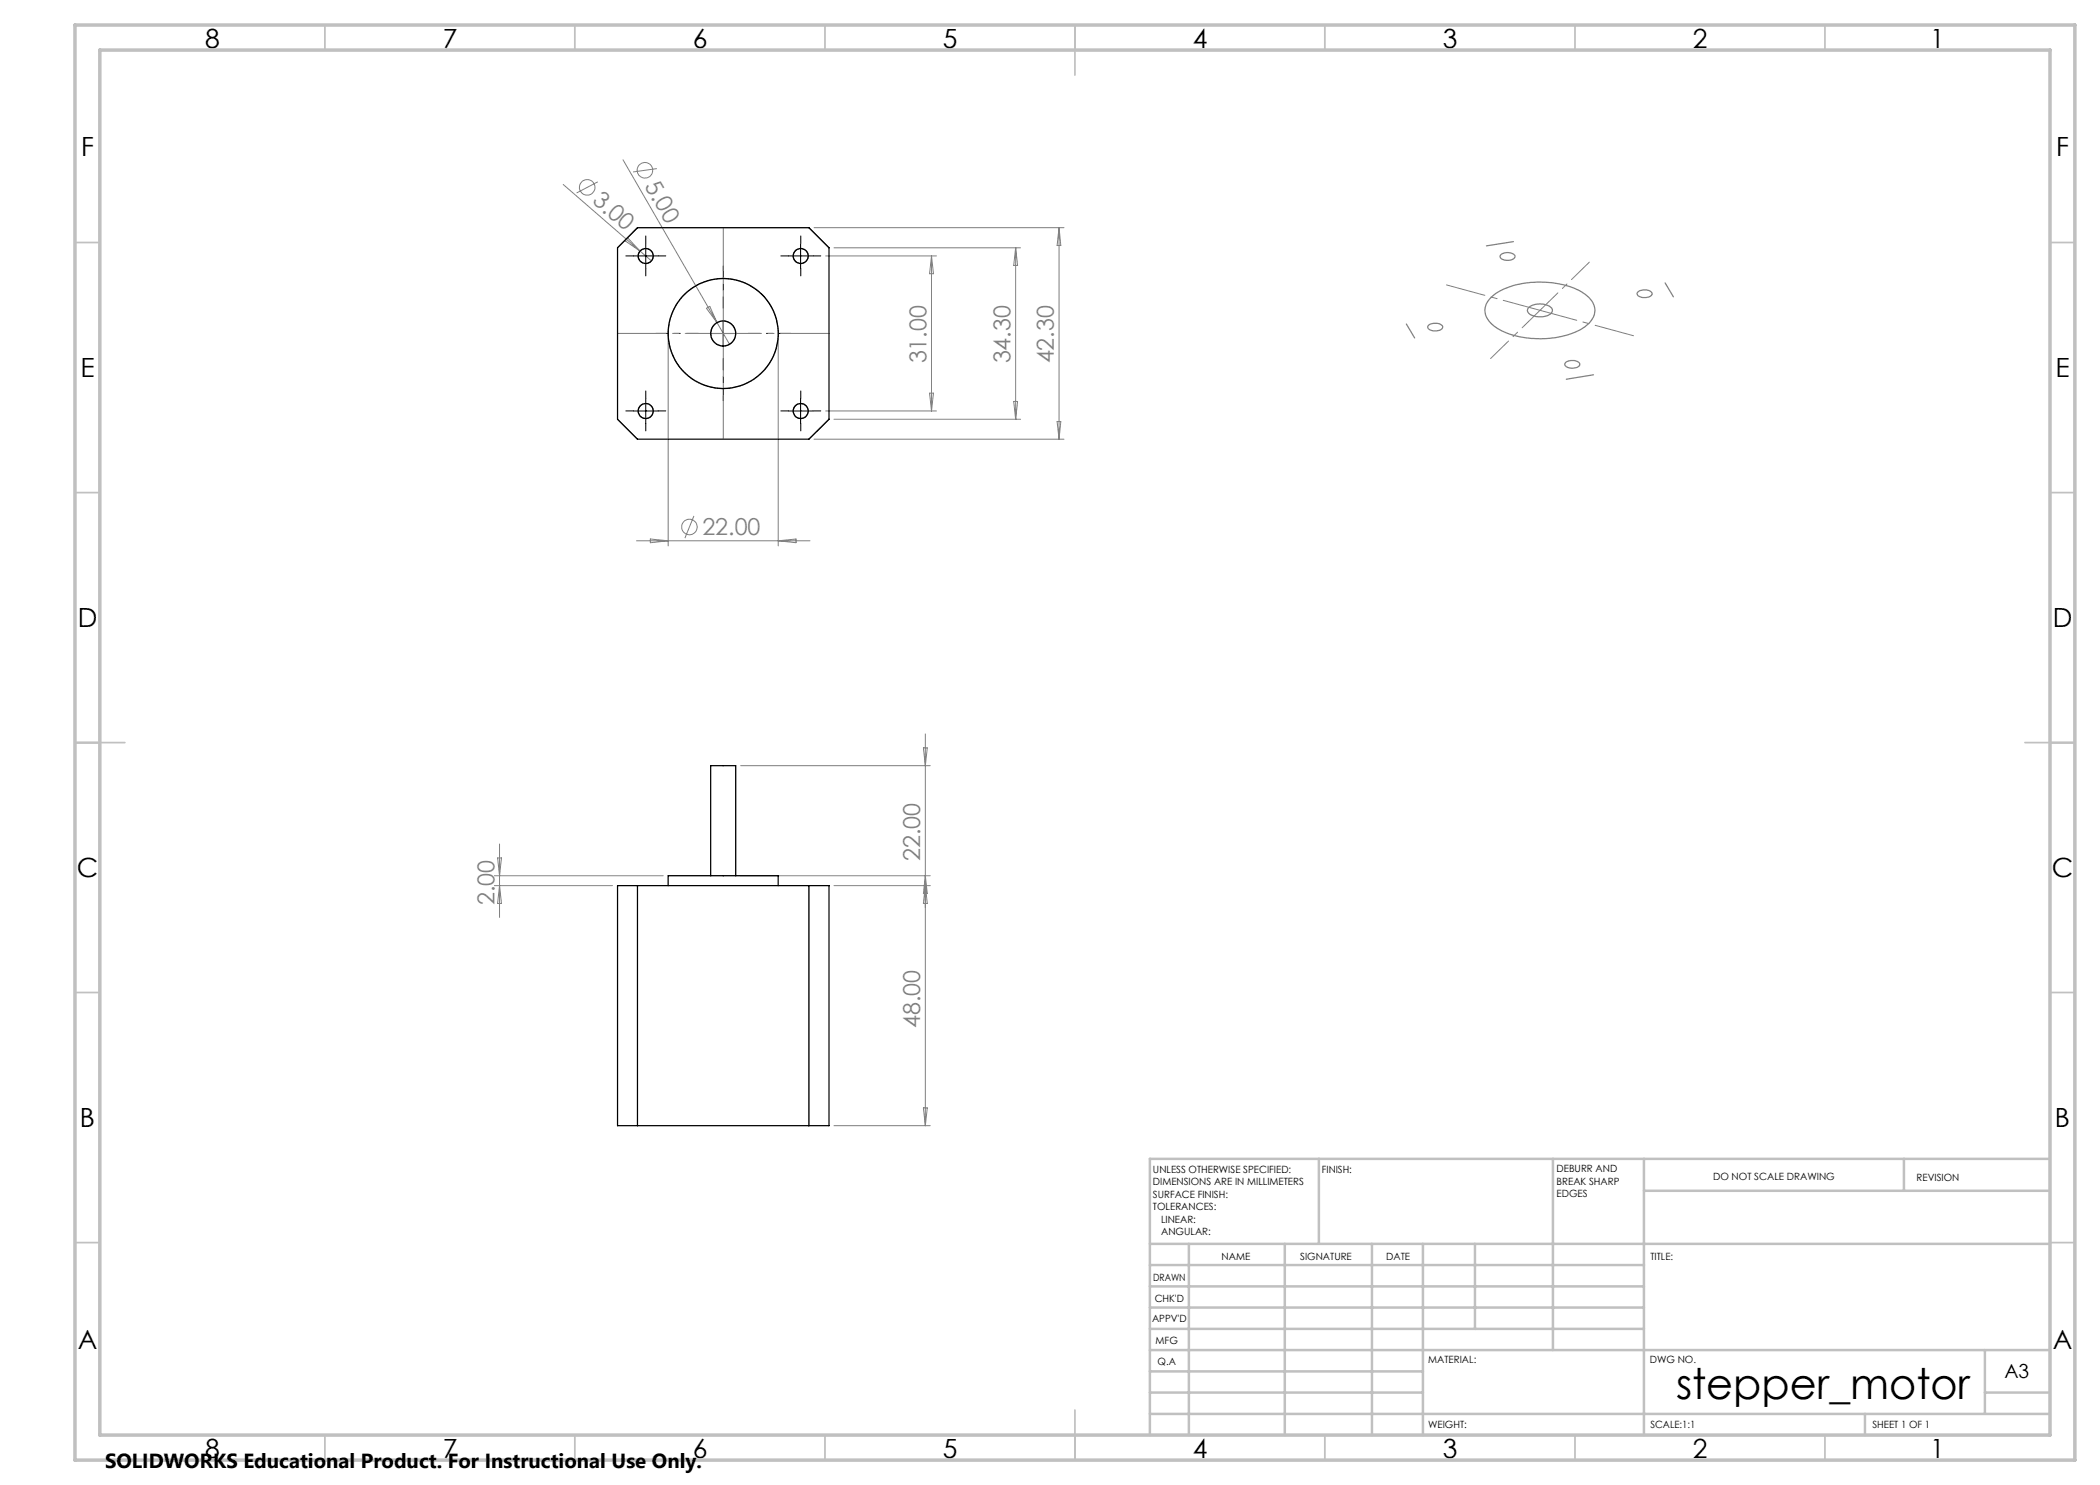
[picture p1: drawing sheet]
<svg xmlns="http://www.w3.org/2000/svg" width="420mm" height="297mm" viewBox="0 0 420 297" stroke-linecap="round" stroke-linejoin="round" font-family="sans-serif">
<g fill="none" stroke="#808080" stroke-width=".2">
<path d="M112.6 36.9l15.4 13.3M119.6 36.4l-4.3 2.2M124.6 32l18.8 32.5M131.4 33.7l-4.8 .7M125.6 47.6l2.4 2.6-2.9-2zM128 50.2l2.3 2M162.8 45.5h50M165.1 51.2h22.2M166.8 49.6h37.3M186.3 51.2v31M186.3 51.2l.4 3.5h-.8zM203.1 49.6v34.3"/>
<path d="M203.1 49.6l.4 3.5h-.8zM211.8 45.5v42.3M211.8 45.5l.4 3.6h-.8zM133.6 67.7v41.5M141.3 61.7l.7-.4 1.4 3.2zM143.4 64.5l2.5 4.4M155.6 67.7v41.5M185.9 78.6h.8l-.4 3.6zM162.8 87.8h50M165.1 82.2h22.2M166.8 83.9h37.3M202.7 80.3h.8l-.4 3.6z"/>
<path d="M211.4 84.3h.8l-.4 3.5zM127.3 108.2h34.7M130.1 107.8l3.5 .4-3.5 .3zM138.8 103.2l-1.8 4.4M155.6 108.2l3.6-.4v.7zM148.1 153.1h38M184.7 149.6h.8l-.4 3.5zM185.1 146.8v78.3M98.9 177.1h23.6M98.9 175.2h33.7M99.5 171.6h.8l-.4 3.6zM99.9 177.1l.4 3.6h-.8z"/>
<path d="M99.9 168.8v14.7M148.1 175.2h38M166.8 177.1h19.3M185.1 177.1l.4 3.6h-.8zM185.1 175.2l.4 3.5h-.8zM166.8 225.1h19.3M184.7 221.6h.8l-.4 3.5z"/>
<circle cx="117.4" cy="37.5" r="1.56"/>
<circle cx="129" cy="34.1" r="1.56"/>
<circle cx="137.9" cy="105.4" r="1.55"/>
</g>
<g fill="none" stroke="#808080" stroke-width=".25">
<path d="M127.5 45.5l-4 4.1M161.8 45.5l4 4.1M298.2 59.5a14.1 14.1 0 0 1 9.4-3.1 15.4 15.4 0 0 1 9.8 2.8 3.5 3.5 0 0 1-.2 6 16.6 16.6 0 0 1-11.4 2.4 12 12 0 0 1-8-3.4 3.3 3.3 0 0 1 .4-4.7zM300.2 50.9a2.1 2.1 0 0 1 2.8 .3 1.38 1.38 0 0 1-1.9 .8l-.9-.3a.46 .46 0 0 1 0-.8zM302.7 48.3l-5.4 .9M327.6 58.4a2.16 2.16 0 0 1 2.8 .2 1.28 1.28 0 0 1-1.7 .9l-1.1-.4a.47 .47 0 0 1 0-.7zM333 56.6l1.7 2.8M281.3 64.8l1.6 2.8M285.7 65.1a2.16 2.16 0 0 1 2.8 .2 1.28 1.28 0 0 1-1.7 .9l-1.1-.4a.47 .47 0 0 1 0-.7zM305.9 61.4a3.8 3.8 0 0 1 4.4 .2 1.04 1.04 0 0 1-.8 1.5 4 4 0 0 1-3.8-.5l-.1-.1a.75 .75 0 0 1 .3-1.1zM313.2 72.5a2.21 2.21 0 0 1 2.7 .2 1.28 1.28 0 0 1-1.6 .9l-.7-.1-.4-.3a.46 .46 0 0 1 0-.7zM318.7 75l-5.4 .8"/>
<path d="M123.5 83.9l4 3.9M165.8 83.9l-4 3.9"/>
<circle cx="129.1" cy="51.2" r="1.5"/>
<circle cx="160.2" cy="51.2" r="1.51"/>
<circle cx="144.6" cy="66.7" r="11"/>
<circle cx="144.6" cy="66.7" r="2.5"/>
<circle cx="129.1" cy="82.2" r="1.49"/>
<circle cx="160.1" cy="82.2" r="1.5"/>
</g>
<g fill="none" stroke="#c0c0c0" stroke-width=".35">
<path d="M65 5v5M115 5v5M165 5v5M215 5v10M265 5v5M315 5v5M365 5v5M15 48.5h5M410 48.5h5M15 98.5h5M410 98.5h5M15 148.5h10"/>
<path d="M405 148.5h10M15 198.5h5M410 198.5h5M15 248.5h5M410 248.5h5M65 287v5M115 287v5M165 287v5M215 282v10M265 287v5M315 287v5M365 287v5"/>
</g>
<g fill="none" stroke="#c0c0c0" stroke-width=".5">
<path d="M263.8 231.8v17M310.6 231.8v38.2M328.8 231.8v55.2M328.8 238.2h81.2M380.8 231.8v6.4M410 231.8h-180v55.2M230 248.8h180M230 257.3h98.8M230 253h98.8M237.8 248.8v38.2M257 248.8v38.2M274.4 248.8v38.2"/>
<path d="M284.6 248.8v38.2M295 248.8v17M230 265.8h98.8M230 261.5h98.8M230 278.5h54.6M230 274.3h54.6M230 270h180M397 278.5h13M397 270v12.8M230 282.8h180M373 282.8v4.2"/>
</g>
<path d="M15 5h400v287h-400zM20 10h390v277h-390z" fill="none" stroke="#c0c0c0" stroke-width=".7"/>
<g fill="none" stroke="#000" stroke-width=".2" stroke-dasharray="15.2 1.3 1.3 1.3">
<path d="M126.7 51.2h-1.5M129.2 48.7v-1.5M129.2 53.7v1.5M131.7 51.2h1.5M157.7 51.2h-1.5M160.2 48.7v-1.5M160.2 53.7v1.5M162.7 51.2h1.5M129.2 79.7v-1.5M160.2 79.7v-1.5M126.7 82.2h-1.5M129.2 84.7v1.5"/>
<path d="M131.7 82.2h1.5M157.7 82.2h-1.5M160.2 84.7v1.5M162.7 82.2h1.5"/>
</g>
<path d="M139.7 66.7h-8.5M144.7 61.7v-8.5M144.7 71.7v8.5M149.7 66.7h8.5" fill="none" stroke="#000" stroke-width=".2" stroke-dasharray="15.2 1.3 1.3 1.3" stroke-dashoffset="12.9"/>
<path d="M126.6 51.2h5.1M129.2 48.7v5M157.7 51.2h4.9M160.1 48.7v5M129.2 79.7v5M142.1 66.7h5M144.6 64.2v5M160.1 79.7v5M126.6 82.2h5.1M157.7 82.2h4.9" fill="none" stroke="#000" stroke-width=".2"/>
<path d="M308 62.1l9.9-9.7M308 62.1l-9.9 9.6" fill="none" stroke="#808080" stroke-width=".2" stroke-dasharray="15.2 1.3 1.3 1.3" stroke-dashoffset="10.2"/>
<path d="M326.7 67.1l-37.4-10.1" fill="none" stroke="#808080" stroke-width=".2" stroke-dasharray="15.2 1.3 1.3 1.3" stroke-dashoffset="7.3"/>
<path d="M144.7 66.7v-21.2M144.7 66.7v21.1" fill="none" stroke="#808080" stroke-width=".2" stroke-dasharray="15.2 1.3 1.3 1.3" stroke-dashoffset="6.6"/>
<path d="M165.8 66.7h-42.3" fill="none" stroke="#808080" stroke-width=".2" stroke-dasharray="15.2 1.3 1.3 1.3" stroke-dashoffset="5.5"/>
<g fill="none" stroke="#000" stroke-width=".25">
<path d="M127.5 45.5h34.3l4 4.1v34.3l-4 3.9h-34.3l-4-3.9v-34.3zM123.5 177.1h42.3v48h-42.3zM127.5 177.1v48M133.6 177.1v-1.9h22v1.9M142.1 175.2v-22.1h5v22.1M161.8 177.1v48"/>
<circle cx="129.2" cy="51.2" r="1.51"/>
<circle cx="160.1" cy="51.2" r="1.5"/>
<circle cx="144.6" cy="66.7" r="11"/>
<circle cx="144.6" cy="66.7" r="2.5"/>
<circle cx="129.2" cy="82.2" r="1.51"/>
<circle cx="160.1" cy="82.2" r="1.5"/>
</g>
<text font-size="8.5" x="335.2" y="279.7">stepper_motor</text>
<g font-size="5.3">
<text x="41" y="9.5">8</text>
<text x="88.5" y="9.5">7</text>
<text x="138.5" y="9.5">6</text>
<text x="188.5" y="9.5">5</text>
<text x="238.5" y="9.5">4</text>
<text x="288.5" y="9.5">3</text>
<text x="338.5" y="9.5">2</text>
<text x="386" y="9.5">1</text>
<text x="16.2" y="31.2">F</text>
<text x="411.2" y="31.2">F</text>
<text x="16.1" y="75.5">E</text>
<text x="411.1" y="75.5">E</text>
<text x="15.5" y="125.5">D</text>
<text x="410.5" y="125.5">D</text>
<text x="15.4" y="175.5">C</text>
<text x="410.4" y="175.5">C</text>
<text x="16" y="225.5">B</text>
<text x="411" y="225.5">B</text>
<text x="15.5" y="269.7">A</text>
<text x="410.5" y="269.7">A</text>
<text x="41" y="291.5">8</text>
<text x="88.5" y="291.5">7</text>
<text x="138.5" y="291.5">6</text>
<text x="188.5" y="291.5">5</text>
<text x="238.5" y="291.5">4</text>
<text x="288.5" y="291.5">3</text>
<text x="338.5" y="291.5">2</text>
<text x="386" y="291.5">1</text>
</g>
<g font-size="4.7" fill="#808080">
<text x="118.3" y="40.4" transform="rotate(41 118.3 40.4)">3.00</text>
<text x="128.8" y="37.1" transform="rotate(60 128.8 37.1)">5.00</text>
<text x="185.3" y="72.7" transform="rotate(-90 185.3 72.7)">31.00</text>
<text x="202.1" y="72.7" transform="rotate(-90 202.1 72.7)">34.30</text>
<text x="210.8" y="72.7" transform="rotate(-90 210.8 72.7)">42.30</text>
<text x="140.5" y="107.1">22.00</text>
<text x="184.1" y="172.2" transform="rotate(-90 184.1 172.2)">22.00</text>
<text x="98.9" y="181" transform="rotate(-90 98.9 181)">2.00</text>
<text x="184.1" y="205.7" transform="rotate(-90 184.1 205.7)">48.00</text>
</g>
<text font-size="4.1" x="21" y="293.7">SOLIDWORKS Educational Product. For Instructional Use Only.</text>
<text font-size="3.9" x="400.9" y="275.5">A3</text>
<g font-size="2">
<text x="230.6" y="234.6">UNLESS OTHERWISE SPECIFIED:</text>
<text x="230.6" y="237.1">DIMENSIONS ARE IN MILLIMETERS</text>
<text x="230.6" y="239.6">SURFACE FINISH:</text>
<text x="264.4" y="234.6">FINISH:</text>
<text x="311.3" y="234.5">DEBURR AND</text>
<text x="311.3" y="237">BREAK SHARP</text>
<text x="311.3" y="239.5">EDGES</text>
<text x="342.6" y="236">DO NOT SCALE DRAWING</text>
<text x="383.3" y="236.2">REVISION</text>
<text x="230.6" y="242.1">TOLERANCES:</text>
<text x="232.2" y="244.6">LINEAR:</text>
<text x="232.2" y="247.1">ANGULAR:</text>
<text x="244.3" y="252">NAME</text>
<text x="260" y="251.9">SIGNATURE</text>
<text x="277.2" y="251.9">DATE</text>
<text x="330.1" y="251.9">TITLE:</text>
<text x="230.6" y="256.1">DRAWN</text>
<text x="230.9" y="260.3">CHK'D</text>
<text x="230.4" y="264.4">APPV'D</text>
<text x="231.1" y="268.8">MFG</text>
<text x="231.5" y="273">Q.A</text>
<text x="285.6" y="272.5">MATERIAL:</text>
<text x="330" y="272.5">DWG NO.</text>
<text x="285.6" y="285.5">WEIGHT:</text>
<text x="330.1" y="285.6">SCALE:1:1</text>
<text x="374.5" y="285.6">SHEET 1 OF 1</text>
</g>
</svg>
